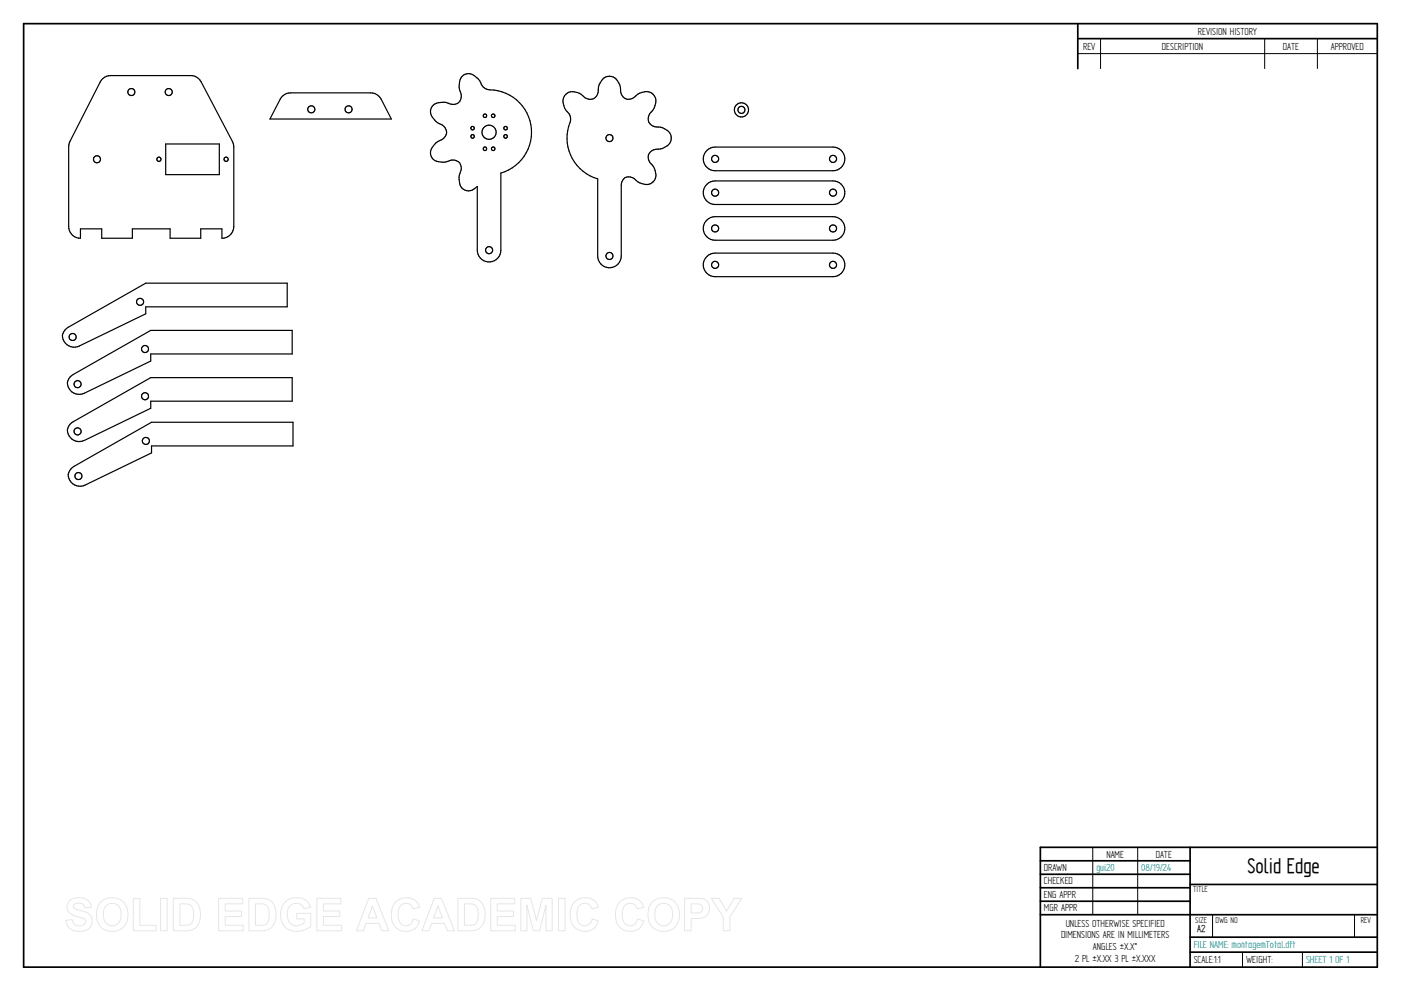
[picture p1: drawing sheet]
<svg xmlns="http://www.w3.org/2000/svg" width="594mm" height="420mm" viewBox="0 0 594 420" stroke-linecap="round" stroke-linejoin="round" font-family="sans-serif">
<g fill="none" stroke="#000" stroke-width=".72">
<path d="M10 10h574v400h-574zM457 10v19.1M457 16.4h127M504.6 359.2v50.8M584 359.2h-142.9v50.8M441.1 365h63.5M441.1 370.7h63.5M441.1 376.4h63.5M504.6 375h79.4M441.1 382.1h63.5M441.1 387.8h142.9M504.6 397.3h79.4"/>
<path d="M504.6 403.7h79.4"/>
</g>
<path d="M466.7 16.4v12.7M536.3 16.4v12.7M558.6 16.4v12.7M457 22.7h127M463.4 359.2v28.6M482.4 359.2v28.6M514.2 387.9v9.4M574.4 387.9v9.4M526.9 403.7v6.3M552.3 403.7v6.3" fill="none" stroke="#000" stroke-width=".42"/>
<g fill="none" stroke="#000" stroke-width=".51">
<path d="M43.6 33.3a4.7 4.7 0 0 1 3.3-1.3h33.9a5.1 5.1 0 0 1 4.5 2.7l13.2 25.2 .6 1.6v34.5a5 5 0 0 1-5 5v-4h-9v4h-13v-4h-16v4h-13v-4h-9v4a4.9 4.9 0 0 1-5-5v-33.8l.3-1.5 13.1-25.9zM119.3 41.3a5.1 5.1 0 0 1 4-1.9h33.9a5.1 5.1 0 0 1 4.4 2.6l4.3 8.5h-51.4zM183.7 44.6a7.8 7.8 0 0 1 7.7-.4 3.6 3.6 0 0 0 3.8-1.5 3.6 3.6 0 0 0-.1-4.1 5.8 5.8 0 0 1 2.1-7.1 5.9 5.9 0 0 1 6.8 4.1l1.5 1.8a6.4 6.4 0 0 0 4 .8 18 18 0 0 1 15.8 16.4 18 18 0 0 1-12.9 18.8v32.7a5 5 0 0 1-5 5 5 5 0 0 1-5-5v-27a4.2 4.2 0 0 1-7 0 7.7 7.7 0 0 1 .1-7 3.6 3.6 0 0 0-1.5-3.8 3.6 3.6 0 0 0-4.1 .1 6.4 6.4 0 0 1-6.7-1.4 5.3 5.3 0 0 1 3.1-7.4 3.6 3.6 0 0 0 3.1-3.6 3.6 3.6 0 0 0-3.1-3.5 5.8 5.8 0 0 1-3.5-6.6zM239.8 40.1a5.8 5.8 0 0 1 8.3 1.3 3.5 3.5 0 0 0 4 .2 3.5 3.5 0 0 0 1.6-3.8 5.1 5.1 0 0 1 5.6-5.4 6.5 6.5 0 0 1 3.9 6.7 3.5 3.5 0 0 0 2.8 3 3.5 3.5 0 0 0 3.7-1.5 5.1 5.1 0 0 1 7.8 .1 6.5 6.5 0 0 1-2 7.5 3.6 3.6 0 0 0-.1 4.1 3.6 3.6 0 0 0 3.8 1.5 5.1 5.1 0 0 1 5.4 5.6 6.6 6.6 0 0 1-6.7 3.9 3.5 3.5 0 0 0-3.1 2.8 3.5 3.5 0 0 0 1.6 3.7 5.1 5.1 0 0 1-.1 7.8 6.5 6.5 0 0 1-7.5-2 3.3 3.3 0 0 0-3.7-.4 3.3 3.3 0 0 0-1.7 3.3v30a5 5 0 0 1-5 5 5 5 0 0 1-5-5v-32.7a18.1 18.1 0 0 1-11.5-24.6l.1-.8a5.5 5.5 0 0 0-2.2-3.9 5.2 5.2 0 0 1 0-6.4zM70.3 61h22.7v13h-22.7zM299.9 78a4.8 4.8 0 0 1 3.3-1.3h50a5 5 0 0 1 5 5 5 5 0 0 1-5 5h-50a5 5 0 0 1-4.6-3.2 5 5 0 0 1 1.3-5.5zM299.9 63.7a4.8 4.8 0 0 1 3.3-1.3h50a5 5 0 0 1 5 5 5 5 0 0 1-5 5h-50a5 5 0 0 1-4.6-3.2 5 5 0 0 1 1.3-5.5zM299.9 93.2a4.8 4.8 0 0 1 3.3-1.3h50a5 5 0 0 1 5 5 5 5 0 0 1-5 5h-50a5 5 0 0 1-4.6-3.2 5 5 0 0 1 1.3-5.5zM299.9 108.6a4.8 4.8 0 0 1 3.3-1.3h50a5 5 0 0 1 5 5 5 5 0 0 1-5 5h-50a5 5 0 0 1-4.6-3.2 5 5 0 0 1 1.3-5.5zM27.6 139.9l1.3-1.1 32.9-18.7h60v10h-60v3l-28.2 13.6a4.8 4.8 0 0 1-5.1-.5 4.8 4.8 0 0 1-1.8-4.8zM29.7 159.9l1.3-1.1 32.9-18.7h60v10h-60v3l-28.1 13.6a4.8 4.8 0 0 1-5.5-.7 4.8 4.8 0 0 1-1.1-5.4zM29.7 179.9l1.3-1.1 32.9-18.7h60v10h-60v3l-28.1 13.6a4.8 4.8 0 0 1-5.5-.7 4.8 4.8 0 0 1-1.1-5.4z"/>
<path d="M30 198.8l1.4-1.1 32.9-18.7h59.9v10.1h-59.9v2.9l-28.2 13.7a4.8 4.8 0 0 1-5.2-.5 4.8 4.8 0 0 1-1.7-4.9z"/>
<circle cx="55.7" cy="39" r="1.49"/>
<circle cx="71.6" cy="39" r="1.5"/>
<circle cx="132" cy="46.3" r="1.5"/>
<circle cx="147.8" cy="46.4" r="1.49"/>
<circle cx="200.4" cy="57.9" r=".75"/>
<circle cx="200.4" cy="54.3" r=".74"/>
<circle cx="205.6" cy="49.1" r=".74"/>
<circle cx="207.4" cy="56.1" r="3"/>
<circle cx="209.1" cy="49.1" r=".75"/>
<circle cx="214.4" cy="57.8" r=".75"/>
<circle cx="214.4" cy="54.3" r=".75"/>
<circle cx="258.4" cy="58.5" r="1.49"/>
<circle cx="314.4" cy="46.6" r="1.5"/>
<circle cx="314.4" cy="46.6" r="3"/>
<circle cx="41.1" cy="67.5" r="1.5"/>
<circle cx="67.4" cy="67.5" r=".9"/>
<circle cx="95.9" cy="67.5" r=".9"/>
<circle cx="205.6" cy="63.1" r=".75"/>
<circle cx="209.1" cy="63.1" r=".76"/>
<circle cx="303.2" cy="67.4" r="1.51"/>
<circle cx="353.2" cy="67.4" r="1.51"/>
<circle cx="303.2" cy="96.8" r="1.5"/>
<circle cx="303.2" cy="81.7" r="1.5"/>
<circle cx="353.2" cy="81.7" r="1.5"/>
<circle cx="353.2" cy="96.8" r="1.5"/>
<circle cx="207.4" cy="106.1" r="1.51"/>
<circle cx="258.4" cy="108.5" r="1.5"/>
<circle cx="303.2" cy="112.3" r="1.5"/>
<circle cx="353.2" cy="112.3" r="1.5"/>
<circle cx="59.4" cy="128" r="1.5"/>
<circle cx="30.8" cy="142.9" r="1.49"/>
<circle cx="61.5" cy="148" r="1.49"/>
<circle cx="32.9" cy="162.9" r="1.5"/>
<circle cx="61.5" cy="168" r="1.51"/>
<circle cx="32.9" cy="182.9" r="1.51"/>
<circle cx="61.9" cy="186.9" r="1.5"/>
<circle cx="33.3" cy="201.8" r="1.49"/>
</g>
<g fill="none" stroke="#e6e6e6" stroke-width=".42">
<path d="M29.6 381.8a6.5 6.5 0 0 1 8.5 .8l.6 2.2-2.8 .1a2.7 2.7 0 0 0-2.1-2 2.7 2.7 0 0 0-2.7 1.1 1.87 1.87 0 0 0 2.2 1.8l1.4 .4a4.4 4.4 0 0 1 4 6.2 6.4 6.4 0 0 1-9.1 1.3l-1.2-1.8-.5-1.7 2.7-.3a2.94 2.94 0 0 0 2.6 2.6 2.94 2.94 0 0 0 3.1-1.9 2.67 2.67 0 0 0-2.9-1.8 4.9 4.9 0 0 1-5-4.3l.4-1.6zM43.1 382.1a6.9 6.9 0 0 1 8.2-.5 6.9 6.9 0 0 1 2.8 7.7 6.7 6.7 0 0 1-8 5.5 6.7 6.7 0 0 1-5.1-8.3 6.4 6.4 0 0 1 2.1-4.4zM44.8 384.2a3.9 3.9 0 0 1 4.6-.8 3.9 3.9 0 0 1 2 4.3 3.8 3.8 0 0 1-1.9 4.3 3.8 3.8 0 0 1-4.6-.7 6.6 6.6 0 0 1-.1-7.1zM56.5 381h2.8v11.3h6.9v2.3h-9.7zM68.1 380.9h2.8v13.7h-2.8zM73.5 380.9h5a5.9 5.9 0 0 1 6.5 7 5.9 5.9 0 0 1-6.3 6.7h-5.2zM76.3 383.2h1.8a3.4 3.4 0 0 1 4 3.9v1.2a3.2 3.2 0 0 1-3.8 4h-2zM92.7 380.9h10.2v2.3h-7.4v3h6.9v2.4h-6.9v3.7h7.7v2.3h-10.5zM105.5 380.9h5.1a5.9 5.9 0 0 1 6.4 7 5.9 5.9 0 0 1-6.3 6.7h-5.2zM108.3 383.2h1.9a3.4 3.4 0 0 1 4 3.9v1.2a3.2 3.2 0 0 1-3.8 4h-2.1zM120.9 382.4a7.3 7.3 0 0 1 9.7 .1l1 2.2-2.7 .5a3.7 3.7 0 0 0-4.6-2 3.7 3.7 0 0 0-2.5 4.4 4.2 4.2 0 0 0 2.2 4.5 4.2 4.2 0 0 0 5-.8v-1.7h-3.2v-2.3h6v5.4a8.1 8.1 0 0 1-11.8-.8 8.3 8.3 0 0 1 .9-9.5zM134.4 380.9h10.2v2.3h-7.4v3h6.9v2.4h-6.9v3.7h7.6v2.3h-10.4z"/>
<path d="M156.4 380.9h3l5.5 13.7h-3l-1.2-3.1h-5.5l-1.1 3.1h-3zM157.9 384.1l1.9 5.1h-3.7zM167.7 382.5a6 6 0 0 1 10.2 2.1l-2.8 .7a3.2 3.2 0 0 0-3.9-2.2 3.2 3.2 0 0 0-2.4 3.8 4.6 4.6 0 0 0 2.5 5.5 3.2 3.2 0 0 0 4-2.8l2.6 .8a6.1 6.1 0 0 1-7.2 4.3 6.1 6.1 0 0 1-4.8-6.8 7.7 7.7 0 0 1 1.8-5.4zM184.1 380.9h3.1l5.5 13.7h-3l-1.2-3.1h-5.5l-1.1 3.1h-3zM185.7 384.1l1.9 5.1h-3.8zM194.2 380.9h5a5.9 5.9 0 0 1 6.5 7 5.9 5.9 0 0 1-6.3 6.7h-5.2zM197 383.2h1.8a3.4 3.4 0 0 1 4 3.9v1.2a3.2 3.2 0 0 1-3.8 4h-2zM208.1 380.9h10.2v2.3h-7.4v3h6.9v2.4h-6.9v3.7h7.6v2.3h-10.4zM220.8 380.9h4.2l2.5 9.3 2.4-9.3h4.2v13.7h-2.5l-.1-10.8-2.7 10.8h-2.7l-2.7-10.8v10.8h-2.6zM236.8 380.9h2.8v13.7h-2.8zM243.5 382.5a6 6 0 0 1 10.2 2.1l-2.8 .7a3.2 3.2 0 0 0-3.8-2.2 3.2 3.2 0 0 0-2.4 3.8 4.6 4.6 0 0 0 2.4 5.5 3.2 3.2 0 0 0 4-2.8l2.6 .8a6.1 6.1 0 0 1-7.2 4.3 6.1 6.1 0 0 1-4.7-6.8 7.7 7.7 0 0 1 1.7-5.4zM262.7 382.5a6 6 0 0 1 10.2 2.1l-2.7 .7a3.2 3.2 0 0 0-3.9-2.2 3.2 3.2 0 0 0-2.4 3.8 4.6 4.6 0 0 0 2.4 5.5 3.2 3.2 0 0 0 4-2.8l2.7 .8a6.1 6.1 0 0 1-7.2 4.3 6.1 6.1 0 0 1-4.8-6.8 7.7 7.7 0 0 1 1.7-5.4z"/>
<path d="M277 382.1a6.9 6.9 0 0 1 8.2-.5 6.9 6.9 0 0 1 2.8 7.7 6.7 6.7 0 0 1-8.1 5.5 6.7 6.7 0 0 1-5.1-8.3 6.4 6.4 0 0 1 2.2-4.4zM278.7 384.2a3.9 3.9 0 0 1 4.6-.8 3.9 3.9 0 0 1 1.9 4.3 3.8 3.8 0 0 1-1.8 4.3 3.8 3.8 0 0 1-4.7-.7 6.6 6.6 0 0 1 0-7.1zM290.3 380.9h5.2a4.4 4.4 0 0 1 5.4 4.3 4.4 4.4 0 0 1-5.4 4.2h-2.4v5.2h-2.8zM293.1 383.2h1.8a2.1 2.1 0 0 1 2.6 .6 2.1 2.1 0 0 1 0 2.6 3.4 3.4 0 0 1-2.9 .7h-1.5zM301.6 380.9h3.3l3.2 5.4 3.2-5.4h3.2l-5 7.9v5.8h-2.8v-5.8z"/>
</g>
<text font-size="10.1" x="529" y="370.2">Solid Edge</text>
<g font-size="4.9">
<text x="507.9" y="14.7">REVISION HISTORY</text>
<text x="459.3" y="21">REV</text>
<text x="492.7" y="21">DESCRIPTION</text>
<text x="544" y="21">DATE</text>
<text x="564.3" y="21">APPROVED</text>
<text x="469.1" y="363.6">NAME</text>
<text x="490.1" y="363.6">DATE</text>
<text x="442.7" y="369.3">DRAWN</text>
<text x="442.7" y="375">CHECKED</text>
<text x="442.7" y="380.7">ENG APPR</text>
<text x="442.7" y="386.4">MGR APPR</text>
<text x="451.9" y="392.9">UNLESS OTHERWISE SPECIFIED</text>
<text x="449.9" y="397.9">DIMENSIONS ARE IN MILLIMETERS</text>
<text x="455.7" y="407.8">2 PL ±X.XX 3 PL ±X.XXX</text>
<text x="463.5" y="402.9">ANGLES ±X.X°</text>
<text x="506.2" y="408.3">SCALE:1:1</text>
<text x="528.4" y="408.3">WEIGHT:</text>
</g>
<g font-size="4.9" fill="#008080">
<text x="464.9" y="369.3">gui20</text>
<text x="483.9" y="369.3">08/19/24</text>
<text x="506.2" y="402">FILE NAME: montagemTotal.dft</text>
<text x="553.8" y="408.4">SHEET 1 OF 1</text>
</g>
<text font-size="4.8" x="507.7" y="395.3">A2</text>
<g font-size="4.1">
<text x="505.9" y="378.3">TITLE</text>
<text x="506.9" y="391.1">SIZE</text>
<text x="515.4" y="391.1">DWG NO</text>
<text x="577" y="391.1">REV</text>
</g>
</svg>
